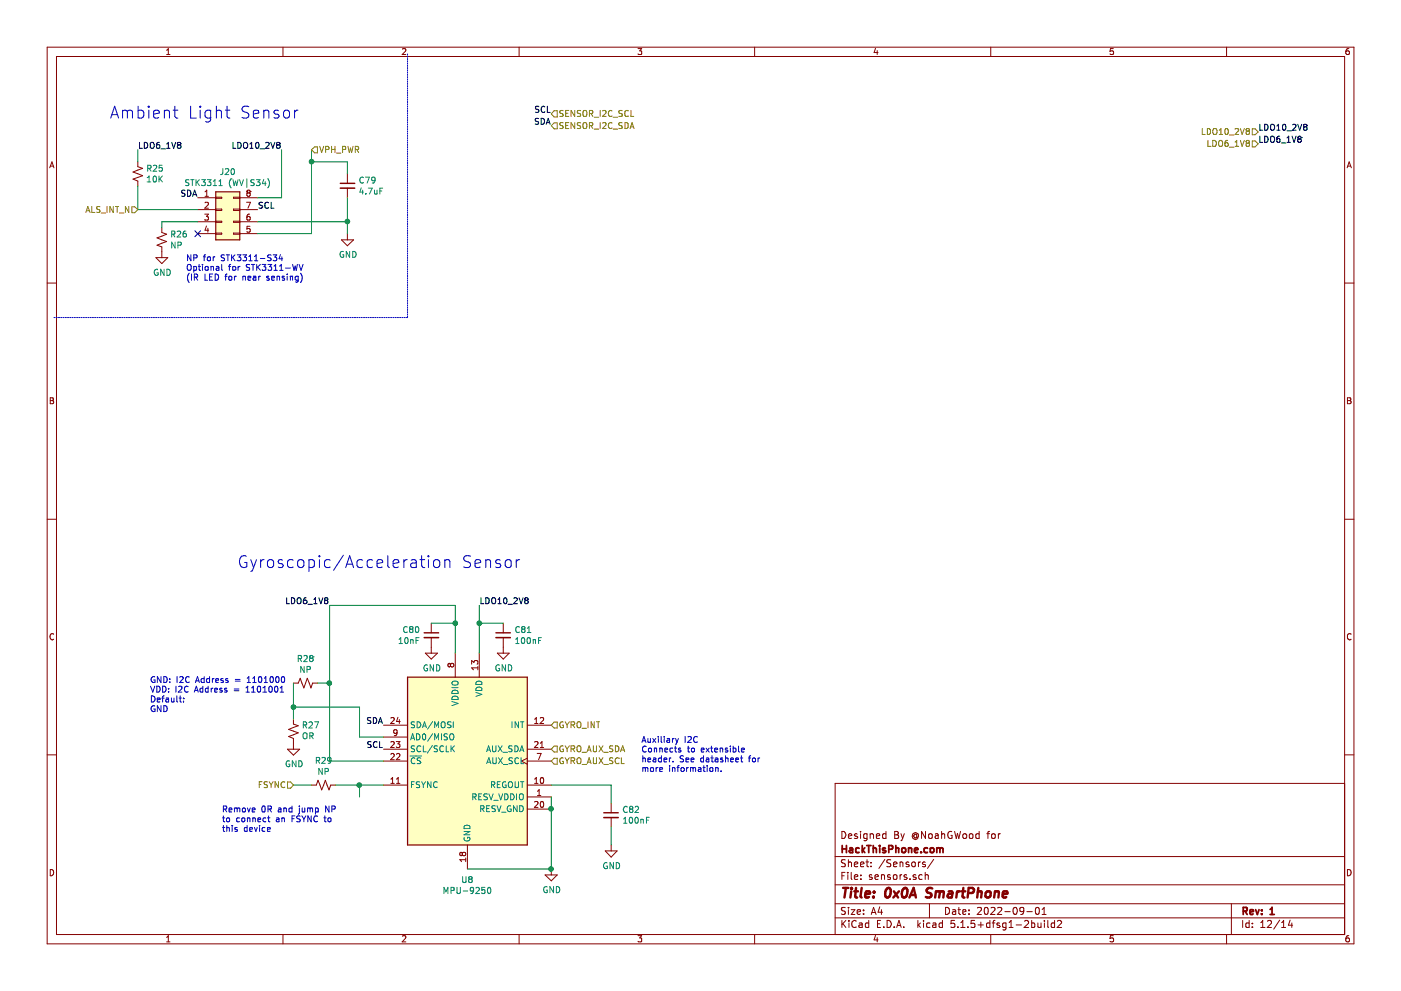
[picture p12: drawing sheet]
EESchema Schematic File Version 4
EELAYER 30 0
EELAYER END
$Descr A4 11693 8268
encoding utf-8
Sheet 12 14
Title "0x0A SmartPhone"
Date "2022-09-01"
Rev "1"
Comp "HackThisPhone.com"
Comment1 "Designed By @NoahGWood for"
Comment2 ""
Comment3 ""
Comment4 ""
$EndDescr
$Comp
L Connector_Generic:Conn_02x04_Counter_Clockwise J20
U 1 1
P 1850 1750
F 0 "J20" H 1900 2067 50  0000 C CNN
F 1 "STK3311 (WV|S34)" H 1900 1976 50  0000 C CNN
F 2 "0x0A:STK3311" H 1850 1750 50  0001 C CNN
F 3 "~" H 1850 1750 50  0001 C CNN
	1    1850 1750
	1    0    0    -1  
$EndComp
Wire Wire Line
	1650 1750 1150 1750
Wire Wire Line
	1150 1750 1150 1550
Text HLabel 1150 1750 0    50   Input ~ 0
ALS_INT_N
Wire Wire Line
	2150 1650 2350 1650
Wire Wire Line
	2350 1650 2350 1250
Text HLabel 2600 1250 2    50   Input ~ 0
VPH_PWR
Wire Wire Line
	2600 1250 2600 1350
Wire Wire Line
	2600 1950 2150 1950
$Comp
L Device:C_Small C79
U 1 1
P 2900 1550
F 0 "C79" H 2992 1596 50  0000 L CNN
F 1 "4.7uF" H 2992 1505 50  0000 L CNN
F 2 "Capacitor_SMD:C_0805_2012Metric" H 2900 1550 50  0001 C CNN
F 3 "~" H 2900 1550 50  0001 C CNN
F 4 "C1779" H 2900 1550 50  0001 C CNN "LCSC Part #"
	1    2900 1550
	1    0    0    -1  
$EndComp
$Comp
L power:GND #PWR085
U 1 1
P 2900 1950
F 0 "#PWR085" H 2900 1700 50  0001 C CNN
F 1 "GND" H 2905 1777 50  0000 C CNN
F 2 "" H 2900 1950 50  0001 C CNN
F 3 "" H 2900 1950 50  0001 C CNN
	1    2900 1950
	1    0    0    -1  
$EndComp
Wire Wire Line
	2900 1950 2900 1850
Wire Wire Line
	2900 1350 2600 1350
Wire Wire Line
	2900 1450 2900 1350
Connection ~ 2600 1350
Wire Wire Line
	2600 1350 2600 1950
Wire Wire Line
	2150 1850 2900 1850
Connection ~ 2900 1850
Wire Wire Line
	2900 1850 2900 1650
$Comp
L Device:R_Small_US R25
U 1 1
P 1150 1450
F 0 "R25" H 1218 1496 50  0000 L CNN
F 1 "10K" H 1218 1405 50  0000 L CNN
F 2 "Resistor_SMD:R_0402_1005Metric" H 1150 1450 50  0001 C CNN
F 3 "~" H 1150 1450 50  0001 C CNN
	1    1150 1450
	1    0    0    -1  
$EndComp
Wire Wire Line
	1150 1350 1150 1250
NoConn ~ 1650 1950
$Comp
L Device:R_Small_US R26
U 1 1
P 1350 2000
F 0 "R26" H 1418 2046 50  0000 L CNN
F 1 "NP" H 1418 1955 50  0000 L CNN
F 2 "Resistor_SMD:R_0402_1005Metric" H 1350 2000 50  0001 C CNN
F 3 "~" H 1350 2000 50  0001 C CNN
	1    1350 2000
	1    0    0    -1  
$EndComp
$Comp
L power:GND #PWR083
U 1 1
P 1350 2100
F 0 "#PWR083" H 1350 1850 50  0001 C CNN
F 1 "GND" H 1355 1927 50  0000 C CNN
F 2 "" H 1350 2100 50  0001 C CNN
F 3 "" H 1350 2100 50  0001 C CNN
	1    1350 2100
	1    0    0    -1  
$EndComp
Wire Wire Line
	1650 1850 1350 1850
Wire Wire Line
	1350 1850 1350 1900
Text Notes 1550 2350 0    50   ~ 0
NP for STK3311-S34\nOptional for STK3311-WV\n(IR LED for near sensing)
Text Notes 2500 1000 2    98   ~ 0
Ambient Light Sensor
Wire Notes Line
	3400 450  3400 2650
Wire Notes Line
	3400 2650 450  2650
$Comp
L Sensor_Motion:MPU-9250 U8
U 1 1
P 3900 6350
F 0 "U8" H 3900 5361 50  0000 C CNN
F 1 "MPU-9250" H 3900 5270 50  0000 C CNN
F 2 "Sensor_Motion:InvenSense_QFN-24_3x3mm_P0.4mm" H 3900 5350 50  0001 C CNN
F 3 "https://store.invensense.com/datasheets/invensense/MPU9250REV1.0.pdf" H 3900 6200 50  0001 C CNN
	1    3900 6350
	1    0    0    -1  
$EndComp
Text HLabel 2450 6550 0    50   Input ~ 0
FSYNC
$Comp
L Device:R_Small_US R29
U 1 1
P 2700 6550
F 0 "R29" V 2495 6550 50  0000 C CNN
F 1 "NP" V 2586 6550 50  0000 C CNN
F 2 "Resistor_SMD:R_0402_1005Metric" H 2700 6550 50  0001 C CNN
F 3 "~" H 2700 6550 50  0001 C CNN
	1    2700 6550
	0    1    1    0   
$EndComp
Wire Wire Line
	2800 6550 3000 6550
$Comp
L Device:R_Small_US R27
U 1 1
P 2450 6100
F 0 "R27" H 2382 6054 50  0000 R CNN
F 1 "OR" H 2382 6145 50  0000 R CNN
F 2 "Resistor_SMD:R_0402_1005Metric" H 2450 6100 50  0001 C CNN
F 3 "~" H 2450 6100 50  0001 C CNN
	1    2450 6100
	-1   0    0    1   
$EndComp
$Comp
L power:GND #PWR084
U 1 1
P 2450 6200
F 0 "#PWR084" H 2450 5950 50  0001 C CNN
F 1 "GND" H 2455 6027 50  0000 C CNN
F 2 "" H 2450 6200 50  0001 C CNN
F 3 "" H 2450 6200 50  0001 C CNN
	1    2450 6200
	1    0    0    -1  
$EndComp
$Comp
L Device:C_Small C81
U 1 1
P 4200 5300
F 0 "C81" H 4292 5346 50  0000 L CNN
F 1 "100nF" H 4292 5255 50  0000 L CNN
F 2 "Capacitor_SMD:C_0402_1005Metric" H 4200 5300 50  0001 C CNN
F 3 "~" H 4200 5300 50  0001 C CNN
F 4 "C307331" H 4200 5300 50  0001 C CNN "LCSC Part #"
	1    4200 5300
	1    0    0    -1  
$EndComp
$Comp
L Device:C_Small C80
U 1 1
P 3600 5300
F 0 "C80" H 3692 5346 50  0000 L CNN
F 1 "10nF" H 3692 5255 50  0000 L CNN
F 2 "Capacitor_SMD:C_0402_1005Metric" H 3600 5300 50  0001 C CNN
F 3 "~" H 3600 5300 50  0001 C CNN
F 4 "C15195" H 3600 5300 50  0001 C CNN "LCSC Part #"
	1    3600 5300
	-1   0    0    -1  
$EndComp
$Comp
L power:GND #PWR087
U 1 1
P 4200 5400
F 0 "#PWR087" H 4200 5150 50  0001 C CNN
F 1 "GND" H 4205 5227 50  0000 C CNN
F 2 "" H 4200 5400 50  0001 C CNN
F 3 "" H 4200 5400 50  0001 C CNN
	1    4200 5400
	1    0    0    -1  
$EndComp
$Comp
L power:GND #PWR086
U 1 1
P 3600 5400
F 0 "#PWR086" H 3600 5150 50  0001 C CNN
F 1 "GND" H 3605 5227 50  0000 C CNN
F 2 "" H 3600 5400 50  0001 C CNN
F 3 "" H 3600 5400 50  0001 C CNN
	1    3600 5400
	1    0    0    -1  
$EndComp
Wire Wire Line
	3800 5450 3800 5200
Wire Wire Line
	3800 5200 3600 5200
Wire Wire Line
	4000 5450 4000 5200
Wire Wire Line
	4000 5200 4200 5200
Wire Wire Line
	3800 5200 3800 5050
Connection ~ 3800 5200
Wire Wire Line
	4000 5050 4000 5200
Connection ~ 4000 5200
Text HLabel 4600 6050 2    50   Input ~ 0
GYRO_INT
Text HLabel 4600 6250 2    50   Input ~ 0
GYRO_AUX_SDA
Text HLabel 4600 6350 2    50   Input ~ 0
GYRO_AUX_SCL
Wire Wire Line
	3000 6650 3000 6550
Wire Wire Line
	4600 6550 5100 6550
Wire Wire Line
	5100 6550 5100 6700
$Comp
L Device:C_Small C82
U 1 1
P 5100 6800
F 0 "C82" H 5192 6846 50  0000 L CNN
F 1 "100nF" H 5192 6755 50  0000 L CNN
F 2 "Capacitor_SMD:C_0402_1005Metric" H 5100 6800 50  0001 C CNN
F 3 "~" H 5100 6800 50  0001 C CNN
F 4 "C307331" H 5100 6800 50  0001 C CNN "LCSC Part #"
	1    5100 6800
	1    0    0    -1  
$EndComp
Wire Wire Line
	5100 6900 5100 7050
$Comp
L power:GND #PWR089
U 1 1
P 5100 7050
F 0 "#PWR089" H 5100 6800 50  0001 C CNN
F 1 "GND" H 5105 6877 50  0000 C CNN
F 2 "" H 5100 7050 50  0001 C CNN
F 3 "" H 5100 7050 50  0001 C CNN
	1    5100 7050
	1    0    0    -1  
$EndComp
Wire Wire Line
	3900 7250 4600 7250
Wire Wire Line
	4600 7250 4600 6750
Connection ~ 4600 6750
Wire Wire Line
	4600 6750 4600 6650
$Comp
L power:GND #PWR088
U 1 1
P 4600 7250
F 0 "#PWR088" H 4600 7000 50  0001 C CNN
F 1 "GND" H 4605 7077 50  0000 C CNN
F 2 "" H 4600 7250 50  0001 C CNN
F 3 "" H 4600 7250 50  0001 C CNN
	1    4600 7250
	1    0    0    -1  
$EndComp
Connection ~ 4600 7250
Connection ~ 3000 6550
Wire Wire Line
	3000 6550 3200 6550
Wire Wire Line
	2600 6550 2450 6550
Text Notes 1850 6950 0    50   ~ 0
Remove 0R and jump NP\nto connect an FSYNC to \nthis device
Text Notes 5350 6450 0    50   ~ 0
Auxiliary I2C\nConnects to extensible\nheader. See datasheet for\nmore information.
Wire Wire Line
	2750 6350 3200 6350
Wire Wire Line
	2750 5050 3800 5050
Wire Wire Line
	2750 5050 2750 5700
$Comp
L Device:R_Small_US R28
U 1 1
P 2550 5700
F 0 "R28" V 2345 5700 50  0000 C CNN
F 1 "NP" V 2436 5700 50  0000 C CNN
F 2 "Resistor_SMD:R_0402_1005Metric" H 2550 5700 50  0001 C CNN
F 3 "~" H 2550 5700 50  0001 C CNN
	1    2550 5700
	0    1    1    0   
$EndComp
Wire Wire Line
	2650 5700 2750 5700
Connection ~ 2750 5700
Wire Wire Line
	2750 5700 2750 6350
Wire Wire Line
	2450 6000 2450 5900
Wire Wire Line
	3000 6150 3000 5900
Wire Wire Line
	3000 5900 2450 5900
Wire Wire Line
	3000 6150 3200 6150
Connection ~ 2450 5900
Wire Wire Line
	2450 5900 2450 5700
Text Notes 1250 5950 0    50   ~ 0
GND: I2C Address = 1101000\nVDD: I2C Address = 1101001\nDefault:\nGND
Text HLabel 10500 1200 0    50   Input ~ 0
LDO6_1V8
Text HLabel 10500 1100 0    50   Input ~ 0
LDO10_2V8
Text Label 10500 1100 0    50   ~ 0
LDO10_2V8
Text Label 10500 1200 0    50   ~ 0
LDO6_1V8
Text Label 2350 1250 2    50   ~ 0
LDO10_2V8
Text Label 1150 1250 0    50   ~ 0
LDO6_1V8
Text Label 4000 5050 0    50   ~ 0
LDO10_2V8
Text Label 2750 5050 2    50   ~ 0
LDO6_1V8
Text Notes 4350 4750 2    98   ~ 0
Gyroscopic/Acceleration Sensor
Text HLabel 4600 950  2    50   Input ~ 0
SENSOR_I2C_SCL
Text HLabel 4600 1050 2    50   Input ~ 0
SENSOR_I2C_SDA
Text Label 4600 950  2    50   ~ 0
SCL
Text Label 4600 1050 2    50   ~ 0
SDA
Text Label 1650 1650 2    50   ~ 0
SDA
Text Label 2150 1750 0    50   ~ 0
SCL
Text Label 3200 6050 2    50   ~ 0
SDA
Text Label 3200 6250 2    50   ~ 0
SCL
$EndSCHEMATC
